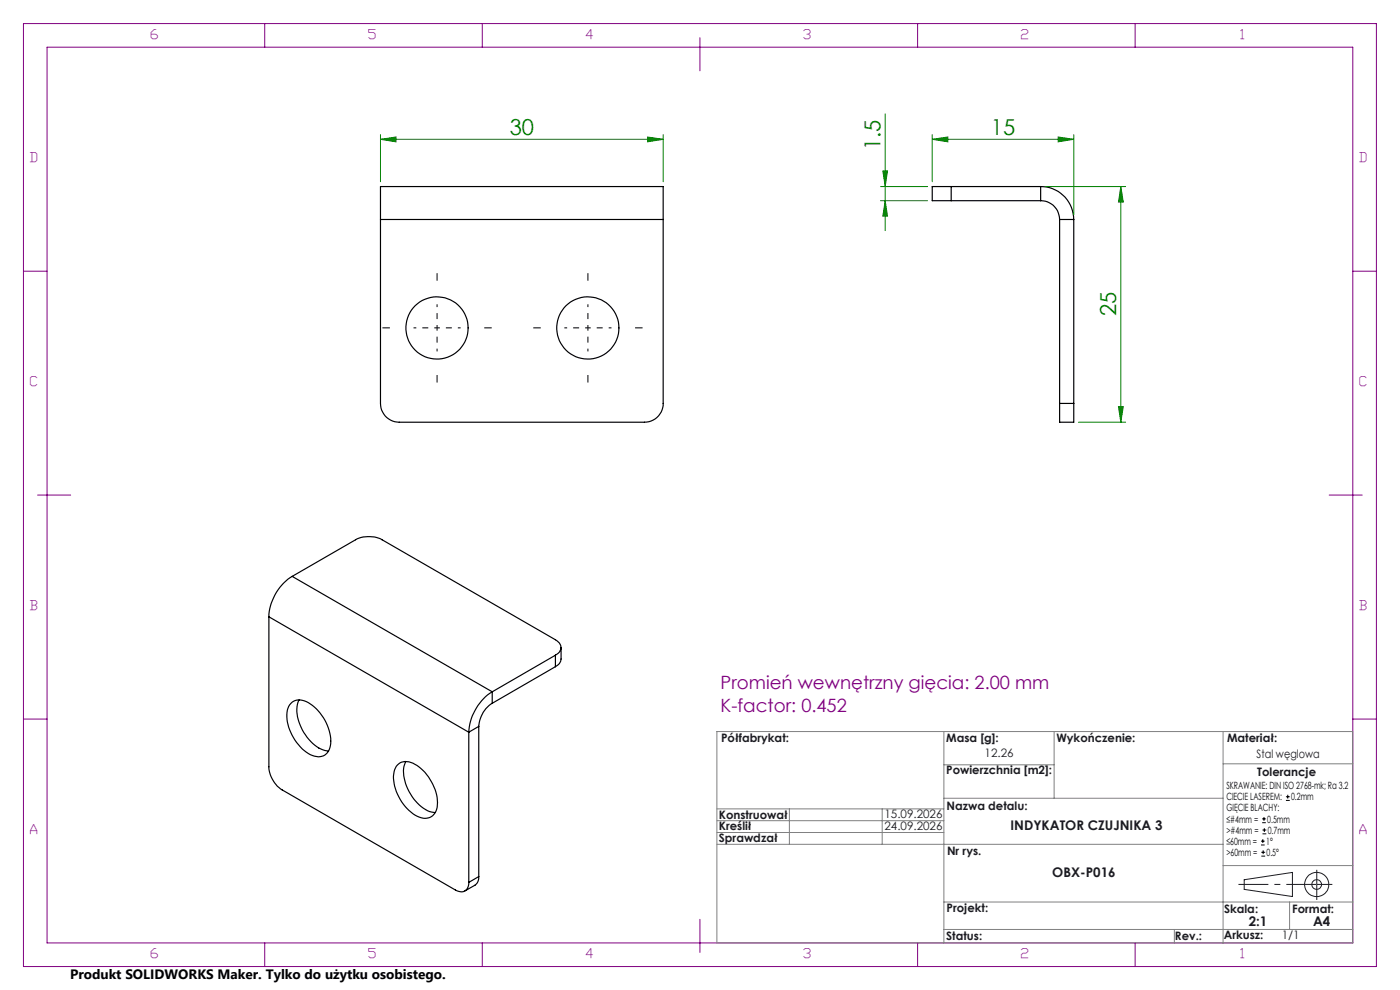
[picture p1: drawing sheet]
<svg xmlns="http://www.w3.org/2000/svg" width="297mm" height="210mm" viewBox="0 0 297 210" stroke-linecap="round" stroke-linejoin="round" font-family="sans-serif">
<g fill="none" stroke="#000" stroke-width=".25">
<path d="M201.8 39.6h-4v3h4M201.8 39.6h19M201.8 39.6v3M220.8 39.6a7 7 0 0 1 7 7M220.8 39.6v3M80.7 46.6v-7h60v7M80.7 46.6v39a4 4 0 0 0 4 4h52a4 4 0 0 0 4-4v-39M80.7 46.6h60M201.8 42.6h19M220.8 42.6a4 4 0 0 1 4 4M224.8 46.6h3M224.8 46.6v39"/>
<path d="M227.8 46.6v39M224.8 85.6v4h3v-4M224.8 85.6h3M57 130.8v31.9a6.2 6.2 0 0 0 2.9 4.9l36.7 21.2a1.73 1.73 0 0 0 2 .2 1.73 1.73 0 0 0 .8-1.8M57 130.8l42.4 24.5M62 122.3a10.6 10.6 0 0 0-5 8.5M62 122.3l13.4-7.8a6.2 6.2 0 0 1 5.7 0l36.7 21.2a1.74 1.74 0 0 1 1.2 1.6 1.74 1.74 0 0 1-1.2 1.7M62 122.3l42.4 24.4M117.8 139l-13.4 7.7M117.8 139v2.4M119 137.4v2.8l-.3 .5-.9 .7M61.7 149.2a3 3 0 0 1 4.1 .1 9.9 9.9 0 0 1 4.3 8.8 2.58 2.58 0 0 1-3.8 2.2 9.8 9.8 0 0 1-5.3-9.7l.2-.7z"/>
<path d="M63.5 148.5a7.6 7.6 0 0 0 1.3 7.4 6.8 6.8 0 0 0 4.9 3.4M99.4 155.3v31.9M101.6 154.1l-2.2 1.2M101.6 154.1v31.8M104.4 149.2a6.2 6.2 0 0 0-2.8 4.9M104.4 146.7a10.9 10.9 0 0 0-5 8.6M104.4 146.7v2.5M117.8 141.4l-13.4 7.8M84.3 162.3a2.85 2.85 0 0 1 3.7-.2 10 10 0 0 1 4.7 9.1 2.7 2.7 0 0 1-4.2 1.9 9.9 9.9 0 0 1-5-9l.2-.8zM86.1 161.5a7.4 7.4 0 0 0 1 6.9 7.5 7.5 0 0 0 4.9 3.9l.3 .1M101.6 185.9l-.1 .8-.4 .8-2.5 1.5M101.6 185.9l-2.2 1.3"/>
<circle cx="92.7" cy="69.6" r="6.6"/>
<circle cx="124.7" cy="69.6" r="6.6"/>
</g>
<path d="M80.7 29.6l3.3-.5v1zM80.7 28.6v10M80.7 29.6h60M140.7 28.6v10" fill="none" stroke="#008000" stroke-width=".21"/>
<g fill="none" stroke="#191924" stroke-width=".21">
<path d="M263.9 186.6l10.3-1.5v5.1l-10.3-1.5z"/>
<circle cx="279.3" cy="187.6" r="1.03"/>
<circle cx="279.3" cy="187.6" r="2.57"/>
</g>
<path d="M279.3 187.6h-16.7" fill="none" stroke="#191924" stroke-width=".21" stroke-dasharray="6.3 1.3 1.3 1.3" stroke-dashoffset="-.1" stroke-linecap="butt"/>
<path d="M279.3 187.6h3.3M279.3 187.6v3.3M279.3 187.6v-3.1" fill="none" stroke="#191924" stroke-width=".21" stroke-dasharray="6.3 1.3 1.3 1.3" stroke-linecap="butt"/>
<g fill="none" stroke="#800080" stroke-width=".21">
<path d="M5 5h287v200h-287zM10 10h277v190h-277zM56.2 5v5M102.3 5v5M148.5 8v7M194.7 5v5M240.8 5v5M5 57.5h5M287 57.5h5M8 105h7M282 105h7M5 152.5h5"/>
<path d="M287 152.5h5M148.5 195v7M56.2 200v5M102.3 200v5M194.7 200v5M240.8 200v5"/>
</g>
<g fill="none" stroke="#808080" stroke-width=".21">
<path d="M152.1 155.2h134.9v44.8h-134.9zM200.2 155.2v44.8M223.6 155.2v14.1M259.5 155.2v44.8M152.1 176.6h48.1M152.1 174.1h48.1M152.1 171.6h48.1M152.1 179.1h107.4M167.5 171.6v7.5M187.1 171.6v7.5M200.2 169.3h59.3M200.2 162.2h23.4"/>
<path d="M259.5 162h27.5M200.2 197.2h86.8M200.2 191.3h86.8M249.1 197.2v2.8M259.5 183.6h27.5M273.6 191.3v5.9"/>
</g>
<path d="M80.7 29.6l3.3-.5v1z" fill="#008000"/>
<path d="M137.4 29.1l3.3 .5-3.3 .5z" fill="none" stroke="#008000" stroke-width=".21"/>
<path d="M137.4 29.1l3.3 .5-3.3 .5z" fill="#008000"/>
<path d="M197.8 29.6l3.3-.5v1zM197.8 28.6v10M197.8 29.6h30M227.8 28.6v17" fill="none" stroke="#008000" stroke-width=".21"/>
<path d="M92.7 69.5v-5M92.7 69.5h-5M92.7 69.5v5M92.7 69.5h5M124.7 69.5v-5M124.7 69.5h-5M124.7 69.5v5M124.7 69.5h5" fill="none" stroke="#000" stroke-width=".21" stroke-dasharray="15.2 1.3 1.3 1.3" stroke-dashoffset="14.6" stroke-linecap="butt"/>
<path d="M92.7 59.5v-1.6M124.7 59.5v-1.6M82.7 69.5h-1.6M92.7 79.5v1.6M102.7 69.5h1.6M114.7 69.5h-1.6M124.7 79.5v1.6M134.7 69.5h1.6" fill="none" stroke="#000" stroke-width=".21" stroke-dasharray="15.2 1.3 1.3 1.3" stroke-linecap="butt"/>
<path d="M197.8 29.6l3.3-.5v1z" fill="#008000"/>
<path d="M224.5 29.1l3.3 .5-3.3 .5z" fill="none" stroke="#008000" stroke-width=".21"/>
<path d="M224.5 29.1l3.3 .5-3.3 .5z" fill="#008000"/>
<path d="M221.8 39.6h17M237.8 39.6l.5 3.3h-1zM237.8 39.6v50M228.8 89.6h10" fill="none" stroke="#008000" stroke-width=".21"/>
<path d="M237.8 39.6l.5 3.3h-1z" fill="#008000"/>
<path d="M237.3 86.2h1l-.5 3.4z" fill="none" stroke="#008000" stroke-width=".21"/>
<path d="M237.3 86.2h1l-.5 3.4z" fill="#008000"/>
<path d="M186.8 39.6h10M187.3 36.3h1l-.5 3.3zM187.8 24.2v24.7M186.8 42.6h10" fill="none" stroke="#008000" stroke-width=".21"/>
<path d="M187.3 36.3h1l-.5 3.3z" fill="#008000"/>
<path d="M187.8 42.6l.5 3.3h-1z" fill="none" stroke="#008000" stroke-width=".21"/>
<path d="M187.8 42.6l.5 3.3h-1z" fill="#008000"/>
<g fill="none" stroke="#000" stroke-width=".21">
<path d="M267.5 179.2h.8M267.5 178.4h.8M267.8 174.5h.7M267.8 173.7h.7M267.8 176.9h.8M267.8 176.1h.8M267.9 178v.8M268.1 173.3v.8M268.2 175.7v.8M272.8 169.8h.8M272.8 169h.8M273.2 168.6v.8"/>
<path d="M267.6 181.6h.8M267.6 180.8h.8M268 180.4v.8"/>
</g>
<g font-size="4.7" fill="#008000">
<text x="108.1" y="28.5">30</text>
<text x="210.2" y="28.5">15</text>
<text x="186.8" y="31.9" transform="rotate(-90 186.8 31.9)">1.5</text>
<text x="236.8" y="67.1" transform="rotate(-90 236.8 67.1)">25</text>
</g>
<g font-size="3.9" fill="#800080">
<text x="152.9" y="146.1">Promień wewnętrzny gięcia: 2.00 mm</text>
<text x="152.9" y="151">K-factor: 0.452</text>
</g>
<text font-size="2.9" x="14.9" y="207.6">Produkt SOLIDWORKS Maker. Tylko do użytku osobistego.</text>
<g font-size="2.8" fill="#800080">
<text x="32" y="8.2">6</text>
<text x="78.2" y="8.2">5</text>
<text x="124.4" y="8.2">4</text>
<text x="170.5" y="8.2">3</text>
<text x="216.7" y="8.2">2</text>
<text x="263.2" y="8.2">1</text>
<text x="6.5" y="34.4">D</text>
<text x="288.5" y="34.4">D</text>
<text x="6.5" y="81.9">C</text>
<text x="288.5" y="81.9">C</text>
<text x="6.5" y="129.4">B</text>
<text x="288.5" y="129.4">B</text>
<text x="6.5" y="176.9">A</text>
<text x="288.5" y="176.9">A</text>
<text x="32" y="203.2">6</text>
<text x="78.2" y="203.2">5</text>
<text x="124.4" y="203.2">4</text>
<text x="170.5" y="203.2">3</text>
<text x="216.7" y="203.2">2</text>
<text x="263.2" y="203.2">1</text>
</g>
<g font-size="2.8" fill="#191924">
<text x="214.4" y="176">INDYKATOR CZUJNIKA 3</text>
<text x="223.2" y="186">OBX-P016</text>
<text x="264.9" y="196.5">2:1</text>
<text x="278.6" y="196.5">A4</text>
</g>
<g font-size="2.5" fill="#191924">
<text x="153" y="157.5">Półfabrykat:</text>
<text x="200.7" y="157.5">Masa [g]:</text>
<text x="208.9" y="160.6">12.26</text>
<text x="224.1" y="157.5">Wykończenie:</text>
<text x="260.3" y="157.5">Materiał:</text>
<text x="266.6" y="160.8">Stal węglowa</text>
<text x="200.7" y="164.3">Powierzchnia [m2]:</text>
<text x="266.7" y="164.5">Tolerancje</text>
<text x="152.5" y="173.6">Konstruował</text>
<text x="187.6" y="173.5">15.09.2026</text>
<text x="200.8" y="171.9">Nazwa detalu:</text>
<text x="152.5" y="176">Kreślił</text>
<text x="152.5" y="178.5">Sprawdzał</text>
<text x="187.6" y="176">24.09.2026</text>
<text x="200.9" y="181.3">Nr rys.</text>
<text x="200.8" y="193.5">Projekt:</text>
<text x="259.7" y="193.6">Skala:</text>
<text x="274.1" y="193.6">Format:</text>
<text x="200.7" y="199.3">Status:</text>
<text x="249.3" y="199.3">Rev.:</text>
<text x="259.6" y="199.2">Arkusz:</text>
<text x="271.9" y="199.2">1/1</text>
</g>
<g font-size="2.1">
<text x="260.2" y="167.4">SKRAWANIE: DIN ISO 2768-mk; Ra 3.2</text>
<text x="260.2" y="172.1">GIĘCIE BLACHY:</text>
<text x="260.2" y="169.8">CIECIE LASEREM:</text>
<text x="273.9" y="169.8">0.2mm</text>
<text x="260.2" y="174.5">≤#4mm =</text>
<text x="260.2" y="176.9">&gt;#4mm =</text>
<text x="260.2" y="179.2">≤60mm =</text>
<text x="268.6" y="179.2">1°</text>
<text x="268.9" y="174.5">0.5mm</text>
<text x="268.9" y="176.9">0.7mm</text>
<text x="260.2" y="181.6">&gt;60mm =</text>
<text x="268.7" y="181.6">0.5°</text>
</g>
</svg>
